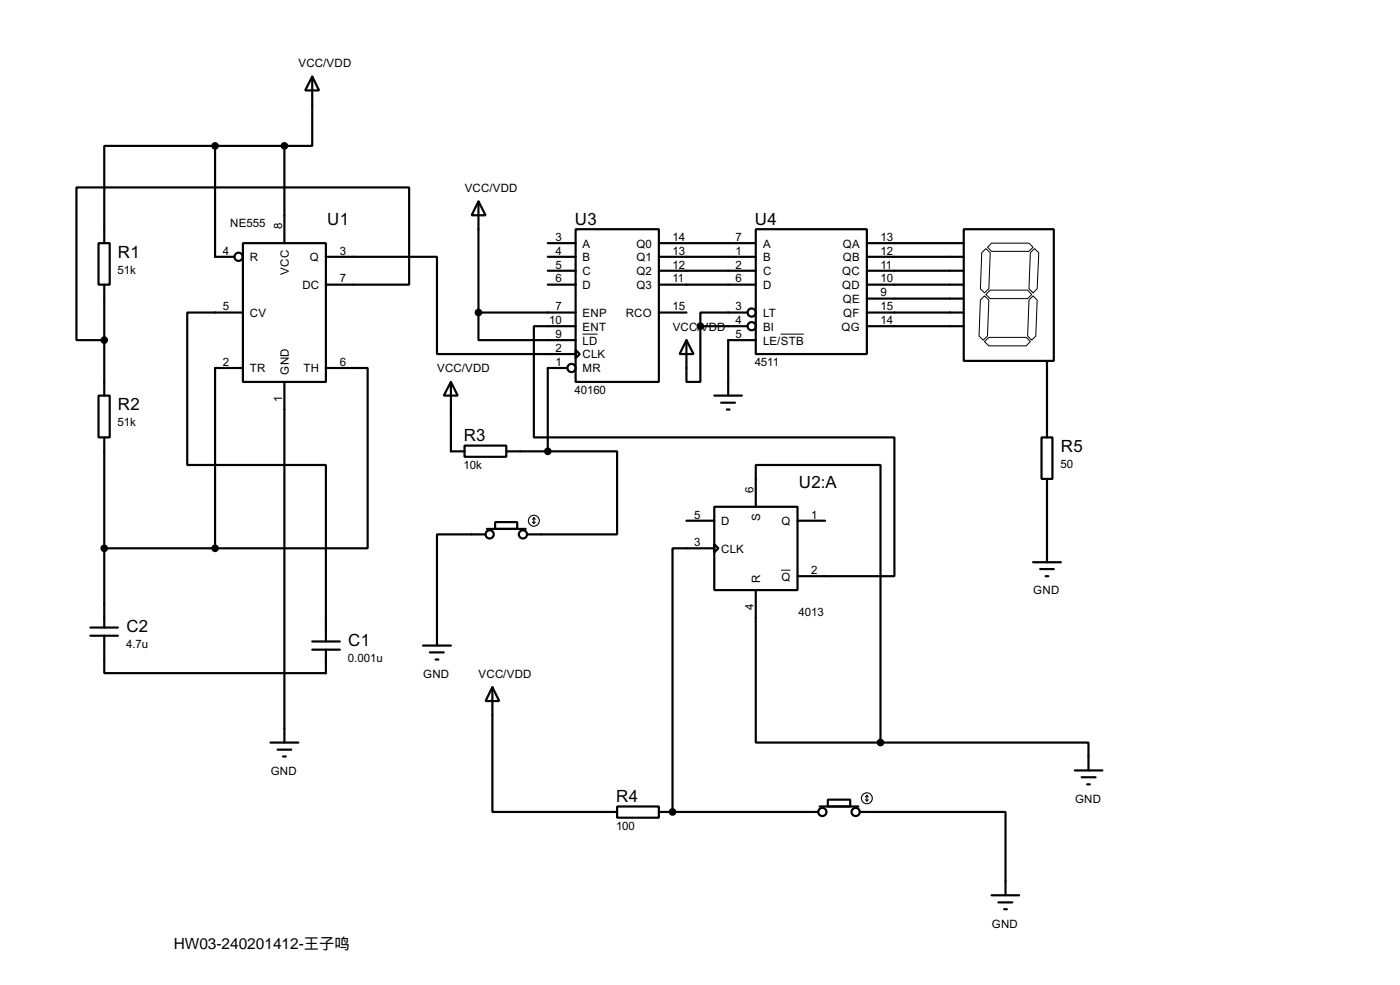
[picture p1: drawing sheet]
<svg xmlns="http://www.w3.org/2000/svg" width="256mm" height="180mm" viewBox="0 0 256 180" stroke-linecap="round" stroke-linejoin="round" font-family="sans-serif">
<g fill="none" stroke="#000" stroke-width=".4">
<path d="M57.2 14l1.3 2.6h-2.6zM57.2 14v12.7h-5.1M39.4 26.7h-20.3v17.8M39.4 26.7v20.3h3.6M39.4 26.7h12.7M52.1 26.7v17.8M87.7 36.9l1.3 2.5h-2.6zM87.7 36.9v20.3M18.1 44.5h2v7.6h-2zM19.1 52.1v20.3M44.5 44.5h15.2v25.4h-15.2zM44.5 57.2h-10.2v27.9h25.4v32.3"/>
<path d="M59.7 47h20.4v17.8h25.4M59.7 52.1h15.3v-17.8h-61v28h5.1M87.7 57.2v5.1h17.8M87.7 57.2h17.8M100.4 44.5h5.1M100.4 47h5.1M100.4 49.6h5.1M100.4 52.1h5.1M105.5 42h15.2v27.9h-15.2zM105.5 59.7h-7.7v20.4h66.1v25.4h-17.8M120.7 44.5h17.8M120.7 47h17.8"/>
<path d="M120.7 49.6h17.8M120.7 52.1h17.8M120.7 57.2h5.1M128.3 59.7v10.2h-2.5v-7.6M128.3 59.7h8.7M137 57.2h-8.7v2.5M138.5 42h20.3v22.8h-20.3zM158.8 44.5h17.8M158.8 47h17.8M158.8 49.6h17.8M158.8 52.1h17.8M158.8 54.7h17.8"/>
<path d="M158.8 57.2h17.8M158.8 59.7h17.8M176.6 42h16.5v24.1h-16.5zM18.1 72.4h2v7.7h-2zM44.5 67.4h-5.1v33M52.1 69.9v66M59.7 67.4h7.7v33h-28M82.6 69.9l1.3 2.5h-2.6zM82.6 69.9v12.7h2.5M103.9 67.4h-3.5v15.2M105.5 64.1l.7 .7-.7 .8zM125.8 62.3l1.3 2.5h-2.6z"/>
<path d="M130.9 72.4h5M132.1 73.7h2.6M133.2 75h.5M138.5 62.3h-5.1v10.1M191.8 66.1v14M19.1 80.1v34.8M85.1 81.6h7.7v2h-7.7zM89 97.8h-8.9v20.4M89.2 96.8h7.1M90.7 95.6h4.1v1.2h-4.1zM92.8 82.6h7.6M100.4 82.6h12.7v15.2h-16.5"/>
<path d="M125.8 95.3h5.1M130.9 92.8h15.2v15.2h-15.2zM130.9 99.6l.7 .8-.7 .7zM138.5 92.8v-7.7h22.8v50.8M146.1 95.3h5.1M190.8 80.1h2v7.6h-2zM191.8 87.7v15.2M16.6 114.9h5M16.6 116.4h5M19.1 116.4v6.8h40.6v-4.3M19.1 100.4h20.3M57.2 117.4h5.1"/>
<path d="M57.2 118.9h5.1M77.5 118.2h5.1M78.8 119.4h2.5M130.9 100.4h-7.7v48.2M138.5 108v27.9h22.8M189.3 102.9h5.1M190.6 104.2h2.5M191.6 105.5h.5M49.6 135.9h5.1M50.9 137.2h2.5M51.9 138.5h.5M79.8 120.7h.5"/>
<path d="M90.2 125.8l1.3 2.5h-2.5zM90.2 125.8v22.8h22.9M161.3 135.9h38.1v5.1M113.1 147.6h7.6v2.1h-7.6zM120.7 148.6h29.2M150.2 147.6h7.1M151.7 146.4h4.1v1.2h-4.1zM157.5 148.6h26.7v15.3M196.9 141h5.1M198.2 142.3h2.5M199.2 143.6h.5M181.7 163.9h5"/>
<path d="M182.9 165.2h2.6M184 166.4h.5"/>
<circle cx="43.7" cy="47" r=".75"/>
<circle cx="137.7" cy="57.2" r=".75"/>
<circle cx="137.7" cy="59.7" r=".75"/>
<circle cx="104.7" cy="67.4" r=".75"/>
<circle cx="89.7" cy="97.8" r=".75"/>
<circle cx="95.8" cy="97.8" r=".75"/>
<circle cx="150.6" cy="148.6" r=".75"/>
<circle cx="156.7" cy="148.6" r=".75"/>
</g>
<circle cx="123.2" cy="148.6" r=".2" fill="#000"/>
<path d="M179.6 54.9l.8-.7 .8 .7-.3 6.6-.8 .8-.7-.8zM179.9 46.3l.7-.8 .8 .8-.2 6.6-.8 .7-.8-.7zM180.6 53.9l.8-.8h6.9l.7 .8-.7 .8h-6.9zM180.9 45.3l.8-.8h6.8l.8 .8-.8 .7h-6.8zM188.5 54.9l.8-.7 .7 .7-.2 6.6-.8 .8-.7-.8zM188.8 46.3l.7-.8 .8 .8-.3 6.6-.7 .7-.8-.7zM106.7 61.2h2.8M143 61.2h4.3M180.4 62.5l.8-.7h6.8l.8 .7-.8 .8h-6.8zM143.1 104.4h1.7" fill="none" stroke="#000" stroke-width=".18"/>
<g fill="#000" stroke="#000" stroke-width=".4">
<circle cx="39.4" cy="26.7" r=".5"/>
<circle cx="52.1" cy="26.7" r=".5"/>
<circle cx="87.6" cy="57.2" r=".5"/>
<circle cx="128.3" cy="59.7" r=".5"/>
<circle cx="19.1" cy="62.3" r=".5"/>
<circle cx="100.3" cy="82.6" r=".5"/>
<circle cx="19.1" cy="100.4" r=".5"/>
<circle cx="39.4" cy="100.4" r=".5"/>
<circle cx="161.3" cy="135.9" r=".5"/>
<circle cx="123.2" cy="148.6" r=".5"/>
</g>
<g fill="none" stroke="#000" stroke-width=".2">
<path d="M97.6 95.6l.2 .2M97.8 94.8v1M97.8 94.8l-.2 .3M97.8 94.8l.3 .3M98.1 95.6l-.3 .2M158.6 146.4l.2 .2M158.8 145.6v1M158.8 145.6l-.2 .3M158.8 145.6l.3 .3M159.1 146.4l-.3 .2"/>
<circle cx="97.8" cy="95.3" r="1"/>
<circle cx="158.8" cy="146.1" r="1"/>
</g>
<path d="M30.9 171.1h26.2v3.5h-26.2z" fill="#fff"/>
<g font-size="3.5">
<text x="60" y="41.2">U1</text>
<text x="105.3" y="41.2">U3</text>
<text x="138.3" y="41.2">U4</text>
<text x="21.6" y="47.2">R1</text>
<text x="21.6" y="75.1">R2</text>
<text x="85" y="80.8">R3</text>
<text x="194.4" y="82.8">R5</text>
<text x="146.4" y="89.4">U2:A</text>
<text x="23.2" y="115.8">C2</text>
<text x="63.8" y="118.3">C1</text>
<text x="112.9" y="146.8">R4</text>
</g>
<text font-size="2.8" x="31.8" y="173.7">HW03-240201412-王子鸣</text>
<g font-size="2.4">
<text x="54.7" y="12.3">VCC/VDD</text>
<text x="85.1" y="35.1">VCC/VDD</text>
<text x="42.2" y="41.6">NE555</text>
<text x="51.7" y="42" transform="rotate(-90 51.7 42)">8</text>
<text x="40.8" y="46.6">4</text>
<text x="45.8" y="47.8">R</text>
<text x="56.8" y="47.8">Q</text>
<text x="62.3" y="46.6">3</text>
<text x="101.8" y="44.1">3</text>
<text x="101.8" y="46.6">4</text>
<text x="106.7" y="45.3">A</text>
<text x="106.7" y="47.8">B</text>
<text x="116.6" y="45.3">Q0</text>
<text x="116.6" y="47.8">Q1</text>
<text x="123.2" y="44.1">14</text>
<text x="123.2" y="46.6">13</text>
<text x="134.8" y="44.1">7</text>
<text x="134.8" y="46.6">1</text>
<text x="139.8" y="45.3">A</text>
<text x="139.8" y="47.8">B</text>
<text x="154.4" y="45.3">QA</text>
<text x="154.4" y="47.8">QB</text>
<text x="161.3" y="44.1">13</text>
<text x="161.3" y="46.6">12</text>
<text x="21.6" y="50.1">51k</text>
<text x="52.9" y="50.3" transform="rotate(-90 52.9 50.3)">VCC</text>
<text x="55.4" y="52.9">DC</text>
<text x="62.3" y="51.7">7</text>
<text x="101.8" y="49.2">5</text>
<text x="101.8" y="51.7">6</text>
<text x="106.7" y="50.4">C</text>
<text x="106.7" y="52.9">D</text>
<text x="116.6" y="50.4">Q2</text>
<text x="116.6" y="52.9">Q3</text>
<text x="123.2" y="49.2">12</text>
<text x="123.2" y="51.7">11</text>
<text x="134.8" y="49.2">2</text>
<text x="134.8" y="51.7">6</text>
<text x="139.8" y="50.4">C</text>
<text x="139.8" y="52.9">D</text>
<text x="154.3" y="50.4">QC</text>
<text x="154.3" y="52.9">QD</text>
<text x="161.3" y="49.2">11</text>
<text x="161.3" y="51.7">10</text>
<text x="40.8" y="56.8">5</text>
<text x="45.8" y="58">CV</text>
<text x="100.6" y="59.3">10</text>
<text x="101.8" y="56.8">7</text>
<text x="106.7" y="58">ENP</text>
<text x="114.6" y="58">RCO</text>
<text x="123.2" y="56.8">15</text>
<text x="134.8" y="56.8">3</text>
<text x="134.8" y="59.3">4</text>
<text x="139.8" y="58">LT</text>
<text x="154.4" y="55.4">QE</text>
<text x="154.5" y="58">QF</text>
<text x="161.3" y="54.3">9</text>
<text x="161.3" y="56.8">15</text>
<text x="161.3" y="59.3">14</text>
<text x="101.8" y="61.9">9</text>
<text x="101.8" y="64.4">2</text>
<text x="106.7" y="60.5">ENT</text>
<text x="106.7" y="63.1">LD</text>
<text x="106.7" y="65.6">CLK</text>
<text x="123.2" y="60.5">VCC/</text>
<text x="128.4" y="60.5">VDD</text>
<text x="134.8" y="61.9">5</text>
<text x="139.8" y="60.5">BI</text>
<text x="139.8" y="63.1">LE/STB</text>
<text x="154.1" y="60.5">QG</text>
<text x="40.8" y="67">2</text>
<text x="45.8" y="68.1">TR</text>
<text x="52.9" y="68.6" transform="rotate(-90 52.9 68.6)">GND</text>
<text x="55.6" y="68.1">TH</text>
<text x="62.3" y="67">6</text>
<text x="80.1" y="68.1">VCC/VDD</text>
<text x="101.8" y="67">1</text>
<text x="106.7" y="68.1">MR</text>
<text x="138.3" y="67">4511</text>
<text x="51.7" y="73.6" transform="rotate(-90 51.7 73.6)">1</text>
<text x="105.3" y="72.1">40160</text>
<text x="21.6" y="78.1">51k</text>
<text x="84.9" y="85.8">10k</text>
<text x="194.3" y="85.7">50</text>
<text x="127.2" y="94.9">5</text>
<text x="138.1" y="90.2" transform="rotate(-90 138.1 90.2)">6</text>
<text x="139.3" y="95.4" transform="rotate(-90 139.3 95.4)">S</text>
<text x="148.6" y="94.9">1</text>
<text x="127.2" y="100">3</text>
<text x="132.1" y="96.1">D</text>
<text x="132.1" y="101.2">CLK</text>
<text x="143.1" y="96.1">Q</text>
<text x="139.3" y="106.7" transform="rotate(-90 139.3 106.7)">R</text>
<text x="143.1" y="106.3">Q</text>
<text x="148.6" y="105.1">2</text>
<text x="138.1" y="111.7" transform="rotate(-90 138.1 111.7)">4</text>
<text x="146.3" y="112.7">4013</text>
<text x="189.3" y="108.8">GND</text>
<text x="23.1" y="118.7">4.7u</text>
<text x="63.8" y="121.2">0.001u</text>
<text x="77.5" y="124">GND</text>
<text x="87.7" y="124">VCC/VDD</text>
<text x="49.6" y="141.8">GND</text>
<text x="196.9" y="146.9">GND</text>
<text x="112.9" y="151.9">100</text>
<text x="31.8" y="173.5">HW01-240201412-王子鸣</text>
<text x="181.7" y="169.8">GND</text>
</g>
</svg>
